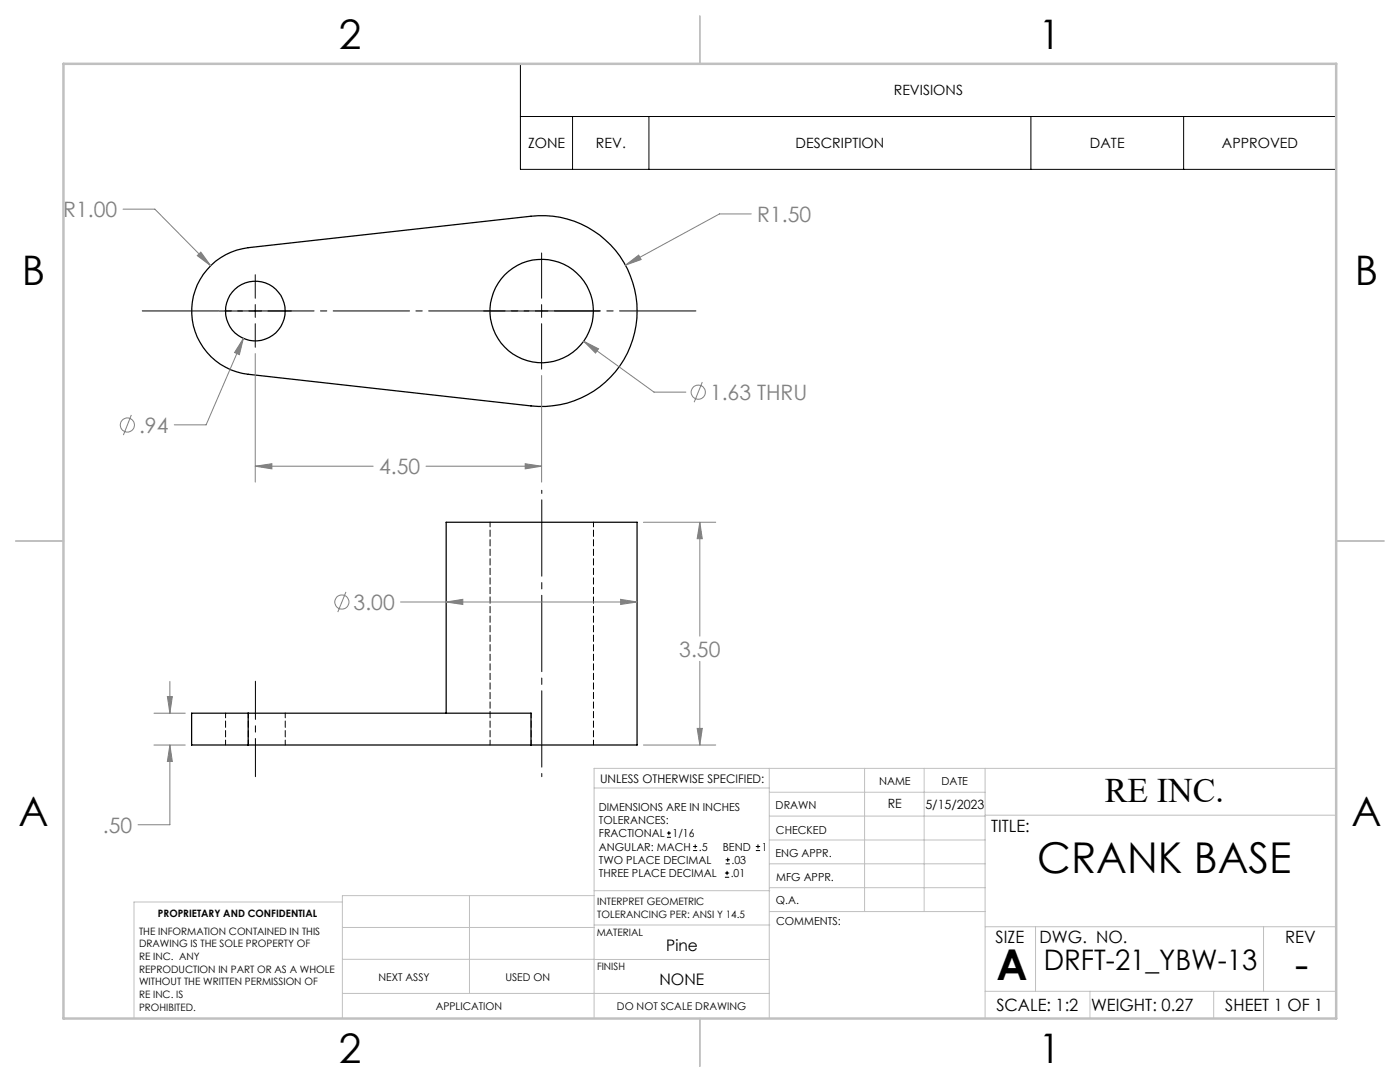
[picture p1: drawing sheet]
<svg xmlns="http://www.w3.org/2000/svg" width="279mm" height="216mm" viewBox="0 0 279 216" stroke-linecap="round" stroke-linejoin="round" font-family="sans-serif">
<g fill="none" stroke="#000" stroke-width=".25">
<path d="M42.1 53a12.7 12.7 0 0 1 7.4-3.6l56.5-6.3a19 19 0 0 1 21.1 19 19 19 0 0 1-21.1 18.9l-56.5-6.3a12.7 12.7 0 0 1-10.6-8.5 12.7 12.7 0 0 1 3.2-13.2zM49.5 142.3h-11.3v6.4h11.3M49.5 142.3h56.5v6.4M49.5 142.3v6.4M49.5 148.7h56.5M89 142.3v-38.1h38.1v44.5h-21.1"/>
<circle cx="50.9" cy="62.1" r="6"/>
<circle cx="108.1" cy="62.1" r="10.3"/>
</g>
<path d="M97.8 104.2v44.4M45 142.3v6.3M49.6 148.6v-6.3M56.9 148.6v-6.3M106 148.6v-6.3M118.4 148.6v-44.4" fill="none" stroke="#000" stroke-width=".2" stroke-dasharray="1.3 .6" stroke-dashoffset=".3"/>
<g fill="none" stroke="#808080" stroke-width=".2">
<path d="M24.6 41.7h6.3l11.2 11.3M39.4 51l.7-.7 2 2.7zM124.8 52.9l2.7-2 .5 .9zM149.9 42.7h-6.3l-18.8 10.2M48.6 67.5l-.8 3.3-1-.5zM48.6 67.5l-7.5 17.3h-6.3M50.9 70.6v25.6M108.1 74.9v21.3M116.5 68.1l3 1.5-.6 .8zM116.5 68.1l14 10.1h6.4M140.2 76.2l-1.7 4.1M26.2 82.8l-1.6 4"/>
<path d="M50.9 93l3.4-.5v1.1zM50.9 93h23.6M85 93h23.1M104.8 92.5l3.3 .5-3.3 .6zM69 118.1l-1.6 4M123.9 119.6l3.2 .5-3.2 .5zM128.4 104.2h14.4M139.7 104.2l.5 3.3h-1.1zM139.7 104.2v22.7M33.4 139h1l-.5 3.3zM33.9 136v6.3M79.9 120.1h47.2"/>
<path d="M89 120.1l3.4-.5v1zM139.7 132v16.7M30.7 142.3h6.3M30.7 148.7h6.3M33.9 148.7l.5 3.2h-1zM33.9 148.7v15.9h-6.3M128.4 148.7h14.4M139.1 145.3h1.1l-.5 3.4z"/>
<circle cx="139.4" cy="78.3" r="1.41"/>
<circle cx="25.4" cy="84.8" r="1.41"/>
<circle cx="68.2" cy="120.1" r="1.41"/>
</g>
<g fill="none" stroke="#000" stroke-width=".2">
<path d="M103.9 12.7h162.8v21.1h-162.8zM103.9 23.2h162.8M114.3 23.2v10.6M129.5 23.2v10.6M205.7 23.2v10.6M236.2 23.2v10.6M50.9 54.8v4.7M108.1 50.5v9M43.7 62.1h4.7M49.7 62.1h2.5M50.9 60.8v2.5M50.9 64.6v4.7"/>
<path d="M53.5 62.1h4.7M96.5 62.1h9.1M106.8 62.1h2.6M108.1 60.8v2.5M108.1 64.6v9.1M110.6 62.1h9.1M133.1 167.1h.8M133.1 166.2h.8M133.5 165.8v.9M138.3 169.7h.8M138.3 168.9h.8M138.7 168.5v.8"/>
<path d="M144.7 175h.8M144.7 174.2h.8M144.8 172.4h.9M144.8 171.6h.9M145.1 173.8v.8M145.2 171.1v.9M150.8 169.7h.9M150.8 168.9h.9M151.3 168.5v.8"/>
</g>
<path d="M27.4 62h112.5" fill="none" stroke="#000" stroke-width=".2" stroke-dasharray="15.2 1.3 1.3 1.3" stroke-dashoffset="-1"/>
<path d="M51 135.9v19.1" fill="none" stroke="#000" stroke-width=".2" stroke-dasharray="15.2 1.3 1.3 1.3" stroke-dashoffset="7.6"/>
<path d="M108.1 97.8v57.2" fill="none" stroke="#000" stroke-width=".2" stroke-dasharray="15.2 1.3 1.3 1.3" stroke-dashoffset="-1.9"/>
<g fill="none" stroke="#c0c0c0" stroke-width=".2">
<path d="M118.6 157.2h34.9M153.5 153.3v49.9M153.5 158.1h43.1M172.5 153.3v28.6M184.4 153.3v28.6M196.6 153.3v49.9M266.7 153.3h-148.1v49.9M68.3 180h-41.6v23.2M93.7 178.7v19.5M118.6 178.7h-50.3v24.5M118.6 177.7h35M153.5 167.6h43.1"/>
<path d="M153.5 162.8h43.1M153.5 172.4h43.1M153.5 177.1h43.1M196.6 162.7h70.1M68.3 198.2h85.2M68.3 191.4l85.2 .1M68.3 185.1h50.3M118.6 184.6h35M153.6 181.9h43M196.6 197.8h70.1M196.6 184.9h70.1M206.7 184.9v12.9"/>
<path d="M217.5 197.8v5.4M242.2 197.8v5.4M252.2 184.9v12.9"/>
</g>
<path d="M139.7 3.2v9.5M3.1 107.9h9.6M266.7 107.9h9.5M139.7 203.2v9.6" fill="none" stroke="#c0c0c0" stroke-width=".25"/>
<path d="M12.7 12.7h254v190.5h-254z" fill="none" stroke="#c0c0c0" stroke-width=".5"/>
<path d="M40.1 50.3l-.7 .7 2.7 2zM124.8 52.9l3.2-1.1-.5-.9zM48.6 67.5l-1.8 2.8 1 .5zM116.5 68.1l2.4 2.3 .6-.8zM50.9 93l3.4-.5v1.1zM104.8 92.5l3.3 .5-3.3 .6zM89 120.1l3.4-.5v1zM123.9 119.6l3.2 .5-3.2 .5zM33.4 139h1l-.5 3.3zM33.9 148.7l.5 3.2h-1zM139.1 145.3h1.1l-.5 3.4zM139.7 104.2l.5 3.3h-1.1z" fill="#808080"/>
<g font-size="8.5">
<text x="207" y="174.2">CRANK BASE</text>
<text x="198.9" y="195.5">A</text>
<text x="258.4" y="195.4">-</text>
</g>
<g font-size="8.1">
<text x="67.6" y="9.7">2</text>
<text x="207.3" y="9.7">1</text>
<text x="4.4" y="57">B</text>
<text x="270.4" y="57">B</text>
<text x="3.7" y="164.9">A</text>
<text x="269.7" y="164.9">A</text>
<text x="67.6" y="212.2">2</text>
<text x="207.3" y="212.2">1</text>
</g>
<text font-size="6.9" x="220.5" y="160.1">RE INC.</text>
<text font-size="5.6" x="208.3" y="193.5">DRFT-21_YBW-13</text>
<g font-size="4.2" fill="#808080">
<text x="12.6" y="43.3">R1.00</text>
<text x="151.1" y="44.3">R1.50</text>
<text x="141.7" y="79.8">1.63 THRU</text>
<text x="27.8" y="86.3">.94</text>
<text x="75.7" y="94.6">4.50</text>
<text x="70.6" y="121.7">3.00</text>
<text x="135.6" y="131.1">3.50</text>
<text x="20.5" y="166.1">.50</text>
</g>
<g font-size="3.4">
<text x="197.8" y="166">TITLE:</text>
<text x="198.7" y="188.1">SIZE</text>
<text x="207.5" y="188.1">DWG. NO.</text>
<text x="256.5" y="188.2">REV</text>
<text x="198.8" y="201.7">SCALE: 1:2</text>
<text x="217.7" y="201.8">WEIGHT: 0.27</text>
<text x="244.5" y="201.7">SHEET 1 OF 1</text>
</g>
<g font-size="3.2">
<text x="133" y="189.8">Pine</text>
<text x="131.6" y="196.6">NONE</text>
</g>
<g font-size="2.8">
<text x="178.4" y="19">REVISIONS</text>
<text x="105.4" y="29.6">ZONE</text>
<text x="118.9" y="29.6">REV.</text>
<text x="158.8" y="29.6">DESCRIPTION</text>
<text x="217.5" y="29.6">DATE</text>
<text x="243.9" y="29.6">APPROVED</text>
</g>
<g font-size="2.5">
<text x="177.2" y="161.3">RE</text>
<text x="184.7" y="161.4">5/15/2023</text>
</g>
<text font-size="2.4" x="119.8" y="156.2">UNLESS OTHERWISE SPECIFIED:</text>
<g font-size="2.2">
<text x="119.5" y="161.8">DIMENSIONS ARE IN INCHES</text>
<text x="154.8" y="161.4">DRAWN</text>
<text x="175.4" y="156.6">NAME</text>
<text x="187.9" y="156.7">DATE</text>
<text x="119.5" y="164.4">TOLERANCES:</text>
<text x="119.5" y="167.1">FRACTIONAL</text>
<text x="134.2" y="167.1">1/16</text>
<text x="154.9" y="166.3">CHECKED</text>
<text x="119.5" y="172.4">TWO PLACE DECIMAL</text>
<text x="119.5" y="169.7">ANGULAR: MACH</text>
<text x="139.5" y="169.7">.5</text>
<text x="144.2" y="169.7">BEND</text>
<text x="146" y="172.4">.03</text>
<text x="152" y="169.7">1</text>
<text x="154.8" y="171">ENG APPR.</text>
<text x="119.5" y="175">THREE PLACE DECIMAL</text>
<text x="145.8" y="175">.01</text>
<text x="154.9" y="175.7">MFG APPR.</text>
<text x="154.9" y="180.4">Q.A.</text>
<text x="154.9" y="184.6">COMMENTS:</text>
</g>
<g font-size="2.1">
<text x="75.5" y="195.7">NEXT ASSY</text>
<text x="100.9" y="195.7">USED ON</text>
<text x="86.9" y="201.5">APPLICATION</text>
<text x="123.1" y="201.6">DO NOT SCALE DRAWING</text>
</g>
<g font-size="2">
<text x="31.5" y="182.9">PROPRIETARY AND CONFIDENTIAL</text>
<text x="119.2" y="180.6">INTERPRET GEOMETRIC</text>
<text x="119.2" y="183.1">TOLERANCING PER: ANSI Y 14.5</text>
<text x="27.8" y="186.5">THE INFORMATION CONTAINED IN THIS</text>
<text x="27.8" y="189">DRAWING IS THE SOLE PROPERTY OF</text>
<text x="27.8" y="191.6">RE INC. ANY</text>
<text x="119.1" y="186.7">MATERIAL</text>
<text x="27.8" y="194.1">REPRODUCTION IN PART OR AS A WHOLE</text>
<text x="27.8" y="196.6">WITHOUT THE WRITTEN PERMISSION OF</text>
<text x="119.1" y="193.5">FINISH</text>
<text x="27.8" y="199.1">RE INC. IS</text>
<text x="27.8" y="201.7">PROHIBITED.</text>
</g>
</svg>
